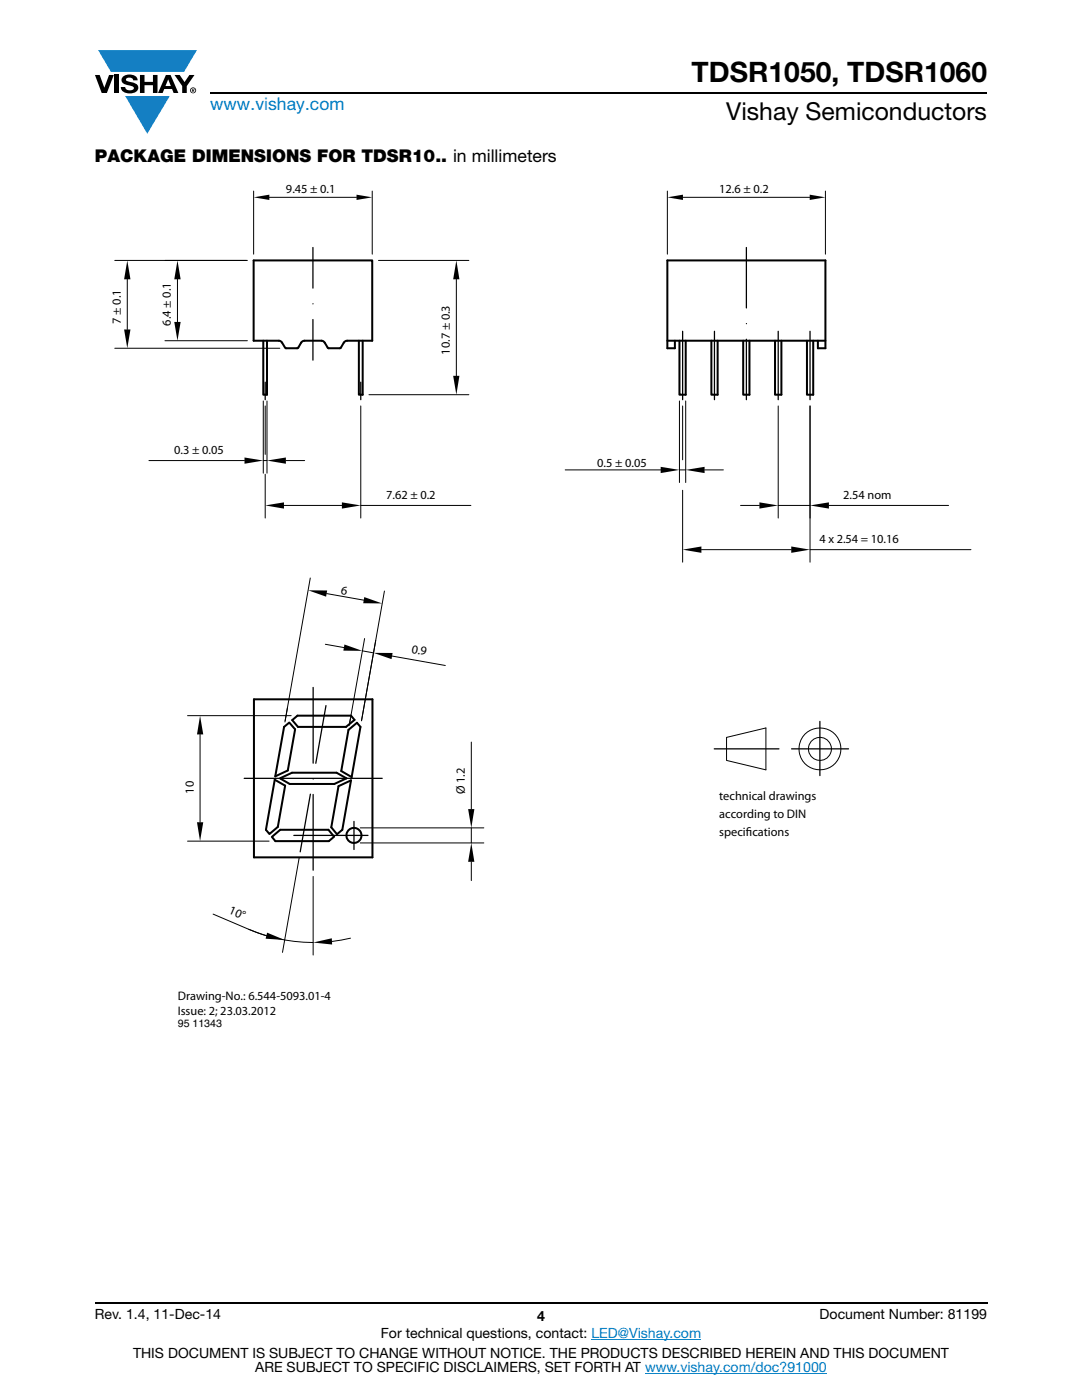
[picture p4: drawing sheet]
<svg xmlns="http://www.w3.org/2000/svg" width="216mm" height="279mm" viewBox="0 0 216 279" stroke-linecap="round" stroke-linejoin="round" font-family="sans-serif">
<g fill="#147fc3">
<path d="M19.6 10h19.7l-2.6 4.3h-1.1h-13.5z"/>
<path d="M25 19.2h8.9l-4.5 7.5z"/>
</g>
<g fill="#000">
<path d="M18.9 15h1l.9 2.5 1-2.5h.9l-1.4 3.6h-1zM22.9 15h.9v3.6h-.9zM24.6 15.3a2.1 2.1 0 0 1 2.8 .3l.1 .4h-.9a.79 .79 0 0 0-.7-.5 .79 .79 0 0 0-.8 .4l.3 .3 1 .2a1.08 1.08 0 0 1 1.2 1 1.08 1.08 0 0 1-1.1 1.2 1.73 1.73 0 0 1-2.4-1.2h.9a.96 .96 0 0 0 .8 .6 .96 .96 0 0 0 .9-.4 1.31 1.31 0 0 0-1.2-.6 1.03 1.03 0 0 1-1.1-.6 1.03 1.03 0 0 1 .2-1.1zM27.9 15h.9v1.3h1.7v-1.3h.9v3.6h-.9v-1.6h-1.7v1.6h-.9zM34.8 15h1.1l.9 1.4 1-1.4h1l-1.5 2.2v1.4h-.9v-1.4z"/>
<path d="M33.6 15.9l.5 1.3h-1.1zM33.1 15l-1.6 3.6h1l.3-.8h1.5l.3 .8h1l-1.6-3.6z"/>
<path d="M38.4 17.8h.2v.2h-.2zM38.3 17.7v.7h.1v-.3l.4 .3-.2-.3 .2-.2-.1-.2z"/>
<path d="M38.1 18a.46 .46 0 0 1 .9 0 .46 .46 0 0 1-.9 0zM37.9 18a.6 .6 0 0 0 1.2 0 .6 .6 0 0 0-1.2 0z"/>
</g>
<path d="M42 18.6h155M18.9 260h178.1" fill="none" stroke="#000" stroke-width=".36"/>
<path d="M118 267.3h21.9M128.7 274h36.3" fill="none" stroke="#007ec4" stroke-width=".2"/>
<path d="M22.1 36.5h171.7v169h-171.7z" fill="#fff"/>
<g fill="none" stroke="#000" stroke-width=".25">
<path d="M62.4 49.4v8.1M148.9 49.4v12.1M52.9 76.3v3.5M62.4 63.8v8.1M62.4 60.6h.1M72 76.3v3.5M136.2 66.1v13.7M142.6 66.1v13.7M148.9 67.7v12.1M148.9 64.6h.1M155.3 66.1v13.7M161.6 66.1v13.7"/>
<path d="M62.5 137.2v15.1M48.7 155.3h27.6M61.9 158.5l-2 11.5M62.5 158.6v15.1M62.5 155.4h.1M65 140.8l-2 11.5M142.5 149.5h12.9M157.9 149.5h11.4M163.6 144v10.8M58.6 166.7h14.8M70.6 163.9v5.6"/>
</g>
<g fill="none" stroke="#000" stroke-width=".2">
<path d="M50.6 38.1v12.6M53.7 39.4h17.4M74.3 38.1v12.6M133.2 38.1v12.6M136.3 39.4h25.3M164.7 38.1v12.6M22.9 52h26.5M25.4 55.7v10.1M35.4 55.7v8.6M75.5 52h18.1M91.1 55.7v19.3M22.9 69.5h32.9"/>
<path d="M32.9 68h16.5M73.6 78.8h20M29.7 91.9h19.1M52.5 80v14.4M52.5 91.9h.8M52.9 81v9.7M52.9 94.6v8.8M53.3 80v14.4M57 91.9h3.8M72 81v22.4M112.8 93.8h19M135.6 80v16.3"/>
<path d="M135.6 93.8h1.2M136.2 81v10.8M136.2 97.8v14.4M136.8 80v16.3M140.6 93.8h3.7M155.3 81v22.4M161.6 81v31.2M56.7 100.9h11.5M61.9 115.3l-5 28.5M65.2 118.5l7.4 1.3M72 100.9h22M76.7 118l-4.6 25.8"/>
<path d="M140 109.7h17.9M147.8 100.9h3.7M155.3 100.9h6.3M161.6 109.7h32.1M165.4 100.9h23.9M64.9 128.6l3.7 .6M72.3 129.9l2.2 .4M72.7 127.4l-3 17M78.2 130.9l10.7 1.9M37.4 142.8h20.7M39.9 146.6v17.5M57.4 141.2l-.5 2.9"/>
<path d="M69.9 143.5l-.2 1.3M94 148.1v13.4M145 147.2l7.8-1.9v8.3l-7.8-1.8zM37.4 167.9h16.3M59.7 171.2l-3.3 18.9M62.5 174.9v15.7M71.9 168.2h24.6M71.9 165.2h24.6M94 165.2v3M94 172v3.7M42.5 182.4l7.1 3.1 3.5 1.2M49.6 185.5a33.1 33.1 0 0 0 12.9 2.6"/>
<path d="M69.9 187.2l-3.7 .7"/>
<circle cx="163.6" cy="149.5" r="4.2"/>
<circle cx="163.6" cy="149.5" r="2.3"/>
</g>
<g fill="none" stroke="#000" stroke-width=".4">
<path d="M50.6 52h23.7v16h-5.3l-.4 .4-.7 1.1h-2.3l-1-1.3-.4-.2h-3.7l-1.2 1.5h-2.3l-.7-1.1-.4-.4h-5.3zM52.5 68v10.8h.8v-10.8M71.6 68v10.8h.8v-10.8M133.2 68h31.5M134.7 68v1.5h-1.5v-17.5h31.5v17.5h-1.5v-1.5M135.6 68v10.8h1.2v-10.8M141.9 68v10.8h1.3v-10.8M148.3 68v10.8h1.2v-10.8M154.6 68v10.8h1.3v-10.8M161 68v10.8h1.3v-10.8M50.7 139.6h23.6v31.5h-23.6zM54.8 155.6l2.1 1.2-1.5 8.2-1.6 1.4-.7-.8z"/>
<path d="M55.9 155.3l2.4-1.1h8.9l1.9 1.1-2.4 1.2h-8.9zM56.7 145.1l1-.9 1.2 1.4-1.5 8.2-2.5 1.1zM58.3 143.7l1.1-.9h10.6l.7 .9-1.7 1.4h-9.5zM67.5 156.9l2.5-1.2-1.7 9.9-1.1 .9-1.1-1.4zM69.5 145.7l1.7-1.5 .7 .9-1.7 10-2.1-1.2zM54.9 167.9l-.7-.9 1.7-1.4h9.6l1.2 1.4-1.1 .9h-10.7"/>
<circle cx="70.6" cy="166.7" r="1.51"/>
</g>
<g fill="#000">
<path d="M50.6 39.4l3.1-.5v1zM71.1 38.9l3.2 .5-3.2 .5zM133.2 39.4l3.1-.5v1zM161.6 38.9l3.1 .5-3.1 .5zM25.4 52l.6 3.7h-1.2zM35.4 52l.6 3.7h-1.2zM91.1 52l.6 3.7h-1.3zM24.8 65.8h1.2l-.6 3.7zM34.8 64.3h1.2l-.6 3.7zM90.4 75h1.3l-.6 3.8zM48.8 91.3l3.7 .6-3.7 .7zM53.3 91.9l3.7-.6v1.3z"/>
<path d="M131.8 93.2l3.8 .6-3.8 .6zM136.8 93.8l3.8-.6v1.2zM52.9 100.9l3.8-.6v1.2zM61.5 117.8h3.8l-.2 1.3zM68.2 100.3l3.8 .6-3.8 .6zM72.7 119.2l3.6 1.2h-3.8zM136.2 109.7l3.8-.6v1.2zM151.5 100.3l3.8 .6-3.8 .6zM157.9 109.1l3.7 .6-3.7 .6zM161.6 100.9l3.8-.6v1.2zM68.7 128.6l3.6 1.3h-3.8zM74.5 130.3h3.8l-.2 1.2z"/>
<path d="M39.9 142.8l.7 3.8h-1.3zM39.3 164.1h1.3l-.7 3.8zM94 168.2l.7 3.8h-1.3zM93.4 161.5h1.3l-.7 3.7zM53.3 186.1l3.5 1.5-3.8-.3zM62.5 188.1l3.7-.8 .1 1.2z"/>
</g>
<text font-size="5.6" x="138" y="16.4">TDSR1050, TDSR1060</text>
<text font-size="4.9" x="144.9" y="24">Vishay Semiconductors</text>
<text font-size="3.5" fill="#007ec4" x="42" y="21.9">www.vishay.com</text>
<text font-size="3.5" x="18.9" y="32.3">PACKAGE DIMENSIONS FOR TDSR10.. in millimeters</text>
<g font-size="2.8">
<text x="18.9" y="263.3">Rev. 1.4, 11-Dec-14</text>
<text x="107.2" y="263.6">4</text>
<text x="163.6" y="263.3">Document Number: 81199</text>
<text x="76" y="267.1">For technical questions, contact: LED@Vishay.com</text>
<text x="26.5" y="271">THIS DOCUMENT IS SUBJECT TO CHANGE WITHOUT NOTICE. THE PRODUCTS DESCRIBED HEREIN AND THIS DOCUMENT</text>
<text x="50.9" y="273.8">ARE SUBJECT TO SPECIFIC DISCLAIMERS, SET FORTH AT www.vishay.com/doc?91000</text>
</g>
<g font-size="2.5">
<text x="57.1" y="38.6">9.45 ± 0.1</text>
<text x="143.5" y="38.6">12.6 ± 0.2</text>
<text x="24.1" y="64.6" transform="rotate(-90 24.1 64.6)">7 ± 0.1</text>
<text x="34.1" y="65" transform="rotate(-90 34.1 65)">6.4 ± 0.1</text>
<text x="89.8" y="70.8" transform="rotate(-90 89.8 70.8)">10.7 ± 0.3</text>
<text x="34.8" y="90.7">0.3 ± 0.05</text>
<text x="119.2" y="93.2">0.5 ± 0.05</text>
<text x="77" y="99.6">7.62 ± 0.2</text>
<text x="168.3" y="99.6">2.54 nom</text>
<text x="163.5" y="108.4">4 x 2.54 = 10.16</text>
<text x="67.9" y="118.4" transform="rotate(10 67.9 118.4)">6</text>
<text x="82" y="130.3" transform="rotate(10 82 130.3)">0.9</text>
<text x="38.7" y="158.4" transform="rotate(-90 38.7 158.4)">10</text>
<text x="92.7" y="158.5" transform="rotate(-90 92.7 158.5)">Ø 1.2</text>
<text x="143.5" y="159.7">technical drawings</text>
<text x="143.5" y="166.8">specif</text>
<text x="143.5" y="163.3">according to DIN</text>
<text x="148.8" y="166.8">ications</text>
<text x="45.5" y="182.3" transform="rotate(23 45.5 182.3)">10°</text>
<text x="35.5" y="199.5">Drawing-No.: 6.544-5093.01-4</text>
<text x="35.5" y="202.5">Issue: 2; 23.03.2012</text>
</g>
<text font-size="2.1" x="35.5" y="205">95 11343</text>
</svg>
